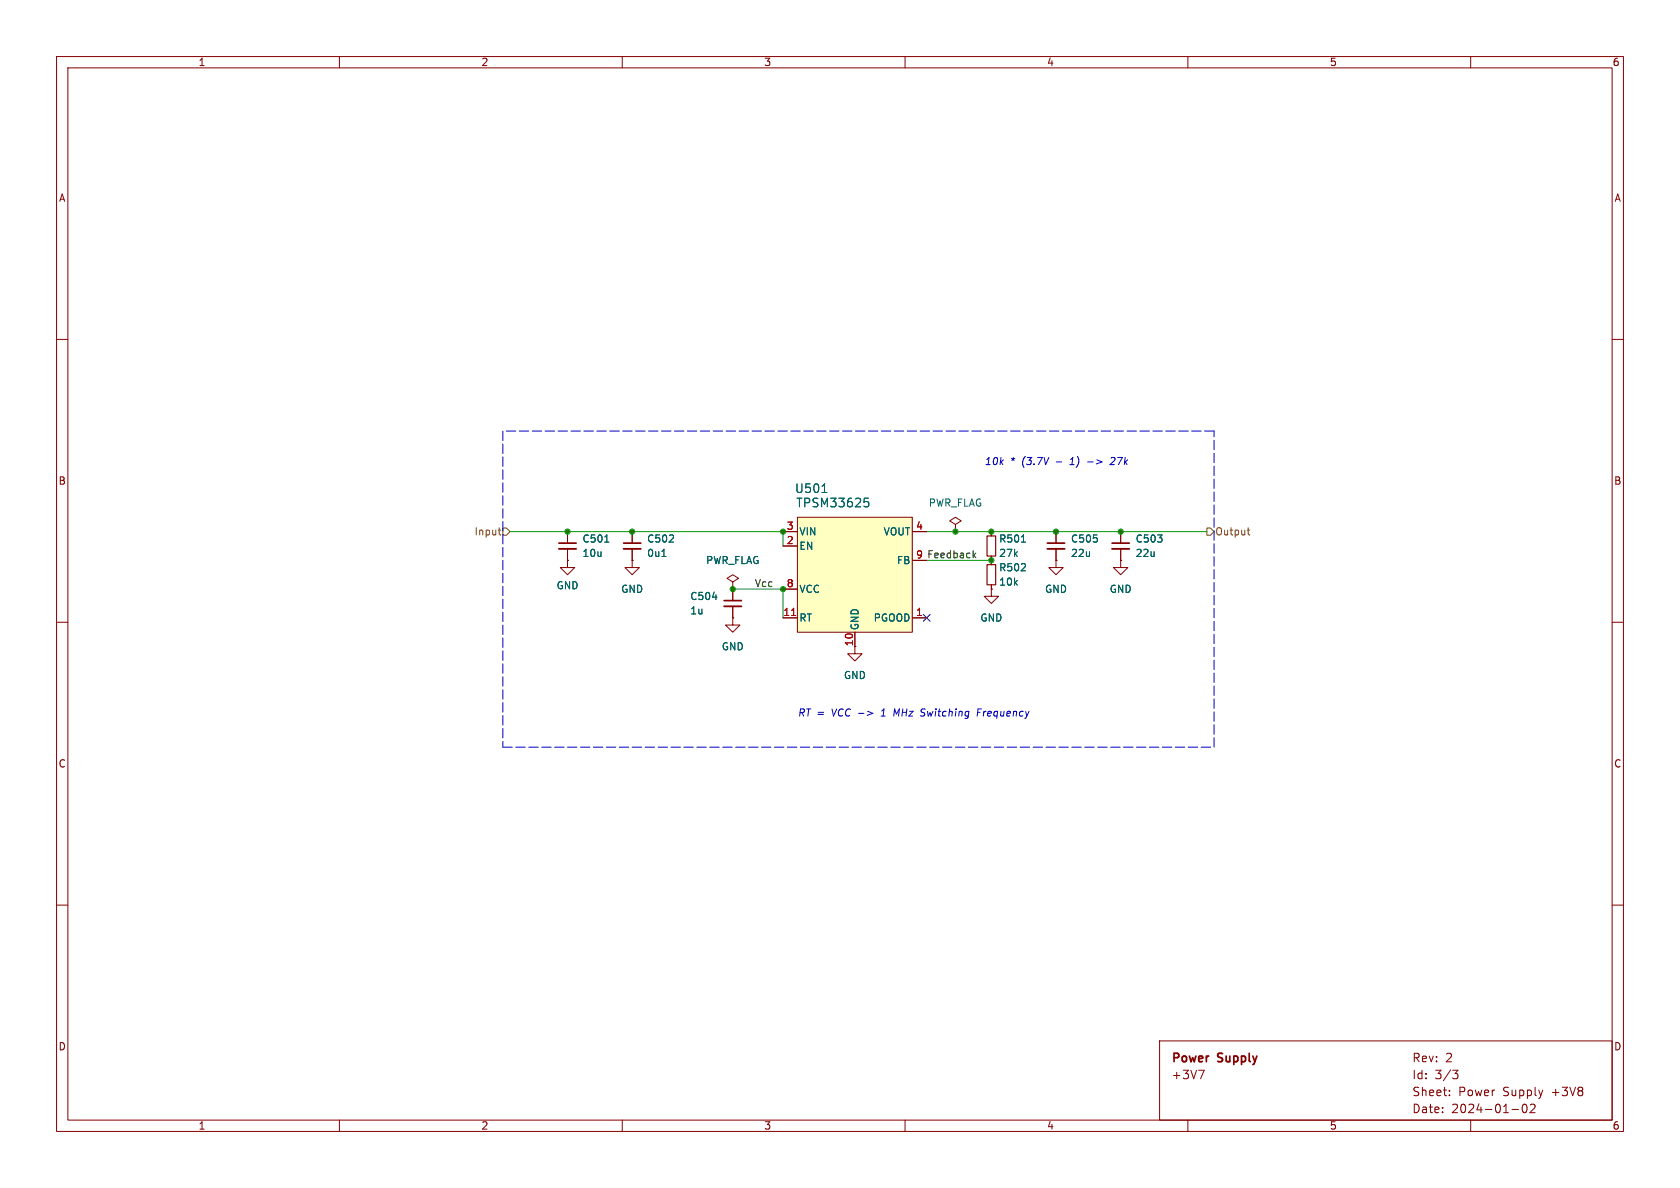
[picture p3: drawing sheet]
<svg xmlns="http://www.w3.org/2000/svg" width="297mm" height="210mm" viewBox="0 0 297 210" stroke-linecap="round" stroke-linejoin="round" font-family="sans-serif">
<g fill="none" stroke="#840000" stroke-width=".18">
<path d="M10 10h277v190h-277zM12 12h273v186h-273zM60 10v2M110 10v2M160 10v2M210 10v2M260 10v2M10 60h2M285 60h2M100.3 99.1v1.2h1.3l-1.3 1.3-1.2-1.3h1.2M100.3 99.1h.1M100.3 94v2"/>
<path d="M100.3 97v2.1M111.8 99.1v1.2h1.2l-1.2 1.3-1.3-1.3h1.3M111.8 99.1h.1M111.8 94v2M111.8 97v2.1M168.9 92.7l1-.6-1-.7-1 .7 1 .6v1.3M168.9 94h.1M175.3 94v.7M175.3 98.3v1.5M10 110h2M129.5 109.2v1.3h1.3l-1.3 1.3-1.2-1.3h1.2M129.5 109.2h.1"/>
<path d="M129.5 102.9l1.1-.7-1.1-.6-1 .6 1 .7v1.2M129.5 104.1h.1M129.5 104.1v2.1M129.5 107.2v2M175.3 104.1v1.3h1.2l-1.2 1.3-1.3-1.3h1.3M175.3 104.1h.1M175.3 103.4v.7M285 110h2M10 160h2M285 160h2M60 198v2M110 198v2"/>
<path d="M160 198v2M205 184h80v14h-80zM210 198v2M211.9 189.2h1l-.7 1.5M256.2 193.6v.1M256.2 192.8v.1M256.8 189.2h.9l-.5 .6 .5 .1v.5l-.2 .3h-.5M260 198v2M267.3 196.1h1.2M269.2 195.3l.3-.1a.8 .8 0 0 1 .5 .7 .8 .8 0 0 1-.5 .8l-.3-.1-.1-.5zM270.5 195.3l.6-.1 .2 .1 .1 .3-.9 1.1h.9"/>
</g>
<path d="M98.8 97h3.1M110.2 97h3.1M128 107.2h3.1" fill="none" stroke="#840000" stroke-width=".33"/>
<path d="M98.8 96h3.1M110.2 96h3.1M128 106.2h3.1" fill="none" stroke="#840000" stroke-width=".3"/>
<path d="M106.9 95.8h.7M117 98.4h.7M180.6 95.8h.7M126 105.6h.7" fill="none" stroke="#006464" stroke-width=".18"/>
<path d="M174.5 94.7h1.5v3.6h-1.5zM174.5 99.8h1.5v3.6h-1.5z" fill="none" stroke="#840000" stroke-width=".2"/>
<path d="M141 91.4h20.3v20.4h-20.3z" fill="#ffffc2"/>
<g fill="none" stroke="#840000" stroke-width=".18">
<path d="M100.3 99.1h.1M100.3 94v2M100.3 97v2.1M111.8 99.1h.1M111.8 94v2M111.8 97v2.1M138.4 96.5h2.6M138.4 94h2.6M141 91.4h20.3v20.4h-20.3zM161.3 94h2.5M161.3 99.1h2.5M175.3 94v.7"/>
<path d="M175.3 98.3v1.5M186.7 99.1v1.2h1.3l-1.3 1.3-1.3-1.3h1.3M186.7 99.1h.1M186.7 94v2M186.7 97v2.1M198.1 99.1v1.2h1.3l-1.3 1.3-1.3-1.3h1.3M198.1 99.1h.1M198.1 94v2M198.1 97v2.1M129.5 104.1h.1M129.5 109.2h.1M129.5 104.1v2.1"/>
<path d="M129.5 107.2v2M138.4 109.2h2.6M138.4 104.1h2.6M151.1 111.8v3.8h1.3l-1.3 1.2-1.2-1.2h1.2M161.3 109.2h2.5M175.3 104.1h.1M175.3 103.4v.7"/>
</g>
<path d="M139.9 108.8h.8" fill="none" stroke="#a90000" stroke-width=".18"/>
<path d="M106.9 95.8h.7M117 98.4h.7M145.3 87.1h.9M152.8 88.1h.7M152.9 88.7h.4l.3 .2-.1 .6-.6 .1M180.6 95.8h.7M126 105.6h.7" fill="none" stroke="#006464" stroke-width=".18"/>
<path d="M185.2 97h3M196.6 97h3" fill="none" stroke="#840000" stroke-width=".33"/>
<path d="M185.2 96h3M196.6 96h3" fill="none" stroke="#840000" stroke-width=".3"/>
<path d="M88.1 93.7h.5M88.2 94.4l.4 .2M88.9 93.3h.6l.7 .7-.7 .6h-.6zM213.4 93.3h.6l.6 .7-.6 .6h-.6zM220.5 93.7h.5M220.7 93.3v1.1l.3 .2" fill="none" stroke="#725600" stroke-width=".18"/>
<path d="M172.2 98.1l.3 .5M172.5 97.8l-.5 .4" fill="none" stroke="#0f0f0f" stroke-width=".18"/>
<path d="M189.1 82.1h.8M189.4 81.2h-.1M192.3 81.7h1M196.6 80.9l-.2 .1M197 81.4l-.8 .7h.8M153.4 125.7l.9 .4-1 .4M155.8 126.6h.7M156 125.6l-.1 .1M158.2 125.3l-.2 1.3M172.8 125.9h.5M173.5 125.3h-.6l-.1 1.3" fill="none" stroke="#0000c2" stroke-width=".18"/>
<path d="M88.9 76.2v55.9M214.6 76.2h-125.7M88.9 132.1h125.7M214.6 132.1v-55.9" fill="none" stroke="#0000c2" stroke-width=".18" stroke-dasharray="1.7 .6"/>
<path d="M90.2 94h48.2v2.5M163.8 94h49.6M163.8 99.1h11.5M129.5 104.1h8.9v5.1" fill="none" stroke="#009600" stroke-width=".18"/>
<path d="M163.2 108.6l1.2 1.2M164.4 108.6l-1.2 1.2" fill="none" stroke="#000084" stroke-width=".18"/>
<g fill="#009600" stroke="#009600" stroke-width=".18">
<circle cx="186.7" cy="94" r=".46"/>
<circle cx="198.1" cy="94" r=".46"/>
<circle cx="175.3" cy="99.1" r=".46"/>
<circle cx="168.9" cy="94" r=".46"/>
<circle cx="175.3" cy="94" r=".46"/>
<circle cx="138.4" cy="104.1" r=".46"/>
<circle cx="129.5" cy="104.1" r=".46"/>
<circle cx="138.4" cy="94" r=".46"/>
<circle cx="111.8" cy="94" r=".46"/>
<circle cx="100.3" cy="94" r=".46"/>
</g>
<g font-size="2.1" fill="#006464">
<text x="140.5" y="87.4">U501</text>
<text x="140.7" y="89.9">TPSM33625</text>
</g>
<g font-size="2.1" fill="#840000">
<text x="207" y="188.2">Power</text>
<text x="207" y="191">+3V7</text>
<text x="215.4" y="188.2">Supply</text>
<text x="249.6" y="188">Rev:</text>
<text x="249.6" y="191">Id:</text>
<text x="253.7" y="191">3/3</text>
<text x="255.5" y="188">2</text>
<text x="249.6" y="197">Date:</text>
<text x="249.6" y="194">Sheet:</text>
<text x="256.6" y="197">2024-01-02</text>
<text x="257.8" y="194">Power</text>
<text x="265.7" y="194">Supply</text>
<text x="274.5" y="194">+3V8</text>
</g>
<g font-size="1.8" fill="#840000">
<text x="35" y="11.9">1</text>
<text x="85" y="11.9">2</text>
<text x="135" y="11.9">3</text>
<text x="185" y="11.9">4</text>
<text x="235" y="11.9">5</text>
<text x="285" y="11.9">6</text>
<text x="10.3" y="35.9">A</text>
<text x="285.3" y="35.9">A</text>
<text x="10.3" y="85.9">B</text>
<text x="285.3" y="85.9">B</text>
<text x="10.3" y="135.9">C</text>
<text x="285.3" y="135.9">C</text>
<text x="10.3" y="185.9">D</text>
<text x="285.3" y="185.9">D</text>
<text x="35" y="199.9">1</text>
<text x="85" y="199.9">2</text>
<text x="135" y="199.9">3</text>
<text x="185" y="199.9">4</text>
<text x="235" y="199.9">5</text>
<text x="285" y="199.9">6</text>
</g>
<g font-size="1.8" fill="#0000c2">
<text x="174" y="82.3">10k</text>
<text x="178.6" y="82.3">*</text>
<text x="180.7" y="82.3">(3.7V</text>
<text x="186.9" y="82.3">-</text>
<text x="189.6" y="82.3">1)</text>
<text x="192.8" y="82.3">-&gt;</text>
<text x="197.2" y="82.3">27k</text>
<text x="141" y="126.8">RT =</text>
<text x="147.1" y="126.8">VCC -&gt;</text>
<text x="156.2" y="126.8">1</text>
<text x="158.6" y="126.8">MHz Switching</text>
<text x="173.8" y="126.8">Frequency</text>
</g>
<g font-size="1.8" fill="#006464">
<text x="164.1" y="89.8">PWR_FLAG</text>
<text x="141.2" y="94.8">VIN</text>
<text x="156.1" y="94.8">VOUT</text>
<text x="102.9" y="96.1">C501</text>
<text x="102.9" y="98.7">10u</text>
<text x="114.3" y="96.1">C502</text>
<text x="114.3" y="98.7">0u1</text>
<text x="124.7" y="99.9">PWR_FLAG</text>
<text x="141.2" y="97.4">EN</text>
<text x="158.5" y="99.9">FB</text>
<text x="176.5" y="96.1">R501</text>
<text x="176.5" y="98.7">27k</text>
<text x="176.5" y="101.2">R502</text>
<text x="189.2" y="96.1">C505</text>
<text x="189.2" y="98.7">22u</text>
<text x="200.7" y="96.1">C503</text>
<text x="200.7" y="98.7">22u</text>
<text x="98.3" y="104.4">GND</text>
<text x="109.7" y="105">GND</text>
<text x="121.9" y="106.3">C504</text>
<text x="141.2" y="105">VCC</text>
<text x="176.5" y="103.7">10k</text>
<text x="184.7" y="105">GND</text>
<text x="196.1" y="105">GND</text>
<text x="121.9" y="108.8">1u</text>
<text x="141.2" y="110.1">RT</text>
<text x="152" y="111.5" transform="rotate(-90 152 111.5)">GND</text>
<text x="154.4" y="110.1">PGOOD</text>
<text x="173.2" y="110.1">GND</text>
<text x="127.5" y="115.2">GND</text>
<text x="149.1" y="120.2">GND</text>
</g>
<g font-size="1.8" fill="#725600">
<text x="83.8" y="94.8">Input</text>
<text x="214.8" y="94.8">Output</text>
</g>
<g font-size="1.8" fill="#a90000">
<text x="139" y="93.7">3</text>
<text x="161.9" y="93.7">4</text>
<text x="139" y="96.3">2</text>
<text x="161.9" y="98.8">9</text>
<text x="139" y="103.9">8</text>
<text x="138.4" y="109">11</text>
<text x="161.9" y="109">1</text>
<text x="150.9" y="114.3" transform="rotate(-90 150.9 114.3)">10</text>
</g>
<g font-size="1.8" fill="#0f0f0f">
<text x="161.9" y="98.8">9 Feedback</text>
<text x="133.3" y="103.9">Vcc</text>
</g>
</svg>
